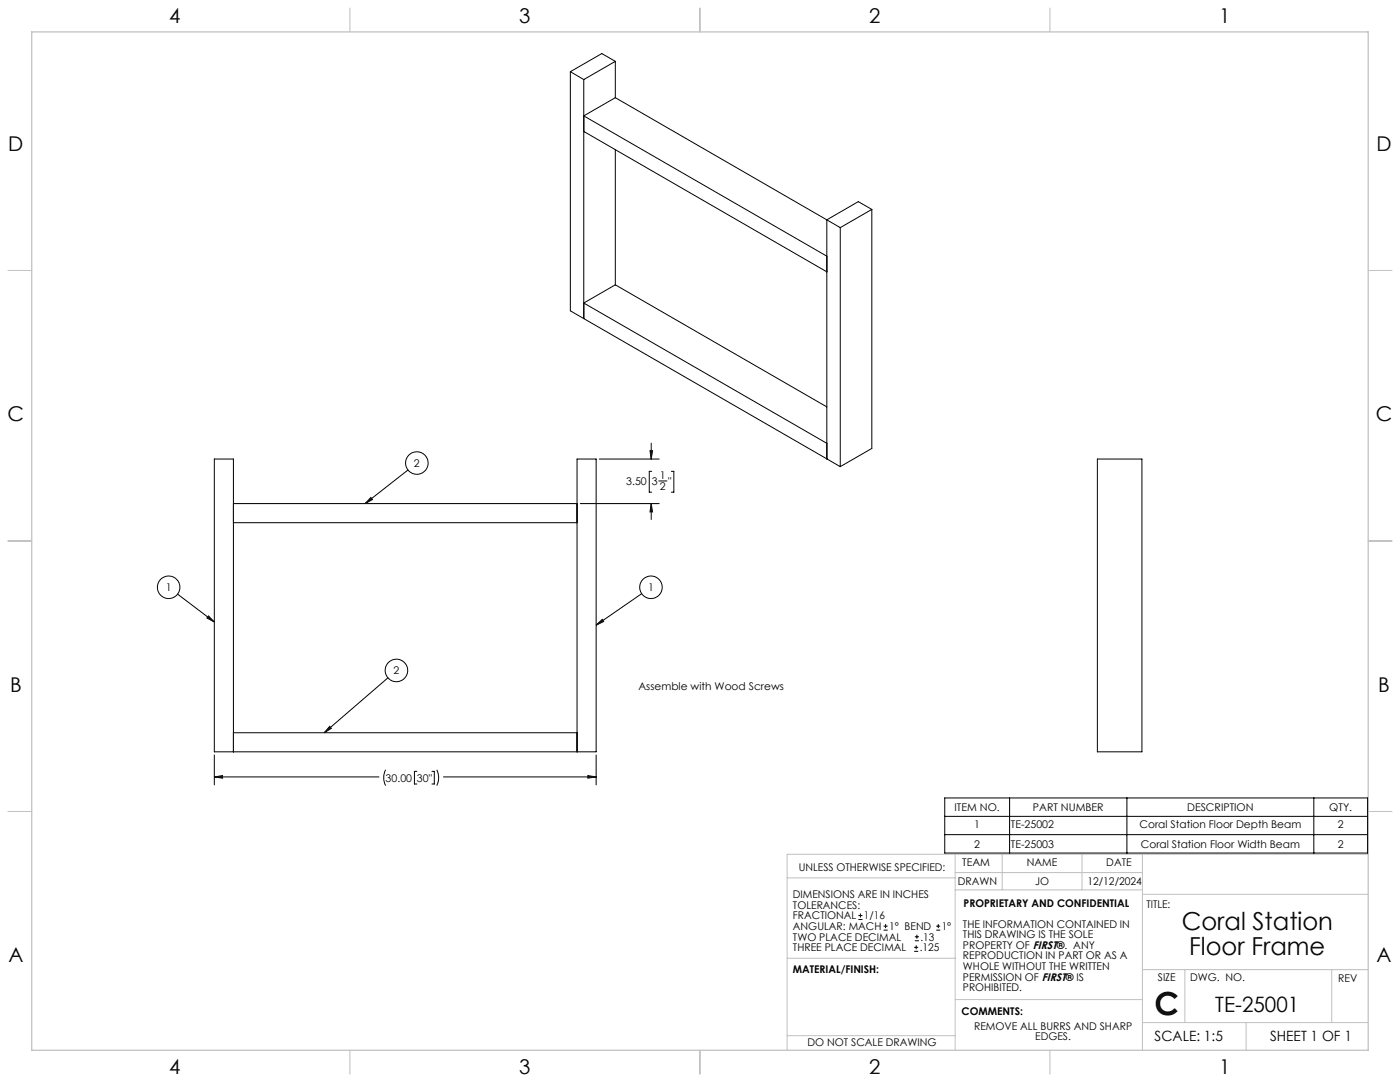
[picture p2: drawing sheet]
<svg xmlns="http://www.w3.org/2000/svg" width="559mm" height="432mm" viewBox="0 0 559 432" stroke-linecap="round" stroke-linejoin="round" font-family="sans-serif">
<g fill="none" stroke="#c0c0c0" stroke-width=".4">
<path d="M139.7 3.2v9.5M279.4 3.2v9.5M419.1 3.2v9.5M3.1 107.9h9.6M546.1 107.9h9.5M3.1 215.9h9.6M546.1 215.9h9.5M3.1 323.8h9.6M546.1 323.8h9.5M314.2 350.3h67M381.2 340.9v78.2M381.2 355.1h74.8"/>
<path d="M381.2 348.2h74.8M400 340.9v14.2M431.9 340.9v14.2M456 340.9v78.2M456 356.9h90.1M546.1 340.9h-231.9v78.2M314.2 382.4h67.2M381.2 398.9h74.8M456 387h90.1M472.9 387v21.1M531.6 387v21.1M139.7 419.1v9.6"/>
<path d="M279.4 419.1v9.6M314.2 413.3h67M419.1 419.1v9.6M456 408.1h90.1M497.4 408.1v11"/>
</g>
<path d="M12.7 12.7h533.4v406.4h-533.4z" fill="none" stroke="#c0c0c0" stroke-width=".5"/>
<g fill="none" stroke="#000" stroke-width=".4">
<path d="M227.6 28.6l5.4 3.2M227.6 28.6v95.4l5.4 3.1M233 31.8v95.3M245.6 39l84.4 48.7M245.6 39l-12.6 7.2 97 56M245.6 24.5l-12.6 7.3M245.6 24.5v14.5M245.6 24.5l-5.4-3.1-12.6 7.2M233 52.5l97 56M245.6 59.7v54M330 87.7v95.4M330 87.7l5.4 3.1"/>
<path d="M335.4 90.8v95.4M348 83.6l-12.6 7.2M348 83.6v95.4l-12.6 7.2M348 83.6l-5.4-3.1-12.6 7.2M245.6 113.7l84.4 48.7M245.6 113.7l-12.6 7.2 97 56M233 127.1l102.4 59.1M259.4 179.9h1.1l-.6 3.3zM259.9 176.8v6.4M148 198.5l.7 .9-3 1.6zM162.8 187.6l-17.1 13.4M239.2 183.2h23.9"/>
<path d="M260.1 188.1h-.9v8.3h.9M262.9 191.9h3.3M268 188.1h1v8.3h-1M438 183.2h17.8v116.8h-17.8zM93.2 201h137.1M93.2 208.6h137.1M231.6 201h31.5M259.9 201l.6 3.3h-1.1zM259.9 201v6.3M70.9 237.1l14.6 11.1M256.1 236.9l-18.2 12.6M83.2 245.8l2.3 2.4-2.9-1.6z"/>
<path d="M237.9 249.5l2.5-2.3 .5 .8zM154.8 270.5l-25.4 21.9M93.2 292.4h137.1M131.6 289.9l.7 .8-2.9 1.7zM85.5 310.1l3.3-.6v1.1zM85.5 301.3v11.9M85.5 310.1h65.8M93.2 300v-116.8h-7.7v116.8h152.4v-116.8h-7.6v116.8M153.9 307.2a7.1 7.1 0 0 0 0 6.3M166.4 307.8h-1v5.1h1M172.4 307.8h1v5.1h-1M174.3 307.2a7.1 7.1 0 0 1 0 6.3"/>
<path d="M177 310.1h60.9M234.6 309.5l3.3 .6-3.3 .5zM237.9 301.3v11.9M377.1 318.5h168.8v21.9h-168.8zM403 318.5v21.9M449.8 318.5v21.9M524.4 318.5v21.9M377.1 325.8h168.8M377.1 333.1h168.8M342.6 367h1.6M342.6 365.4h1.6M343.4 364.6v1.5"/>
<path d="M352.7 371.2h1.6M352.7 369.6h1.6M353.5 368.8v1.6M364.9 379.7h1.6M364.9 378.1h1.6M365.2 375.4h1.6M365.2 373.8h1.6M365.7 377.3v1.5M366 373v1.6M373.7 371.2h1.6M373.7 369.6h1.6M374.5 368.8v1.6"/>
<circle cx="166.4" cy="184.8" r="4.5"/>
<circle cx="67.3" cy="234.4" r="4.5"/>
<circle cx="259.8" cy="234.4" r="4.5"/>
<circle cx="158.2" cy="267.5" r="4.5"/>
</g>
<g fill="#000">
<path d="M259.9 201l.6 3.3h-1.1zM259.4 179.9h1.1l-.6 3.3zM234.6 309.5l3.3 .6-3.3 .5zM85.5 310.1l3.3-.6v1.1z"/>
<path d="M237.9 249.5l2.5-2.3 .5 .8zM131.6 289.9l.7 .8-2.9 1.7zM148 198.5l.7 .9-3 1.6zM83.2 245.8l2.3 2.4-2.9-1.6z"/>
</g>
<text font-size="12.7" x="460.9" y="405.2">C</text>
<g font-size="9.9">
<text x="471.7" y="371.2">Coral Station</text>
<text x="474.7" y="381.1">Floor Frame</text>
</g>
<text font-size="8.5" x="485.1" y="404">TE-25001</text>
<g font-size="8.1">
<text x="67.6" y="9.3">4</text>
<text x="207.3" y="9.3">3</text>
<text x="347" y="9.3">2</text>
<text x="486.7" y="9.3">1</text>
<text x="3.3" y="60.1">D</text>
<text x="549.4" y="60.1">D</text>
<text x="3" y="168">C</text>
<text x="549.1" y="168">C</text>
<text x="4" y="276">B</text>
<text x="550.1" y="276">B</text>
<text x="3.3" y="383.9">A</text>
<text x="549.4" y="383.9">A</text>
<text x="67.6" y="428.4">4</text>
<text x="207.3" y="428.4">3</text>
<text x="347" y="428.4">2</text>
<text x="486.7" y="428.4">1</text>
</g>
<g font-size="5.6">
<text x="460.9" y="415.2">SCALE: 1:5</text>
<text x="507" y="415.2">SHEET 1 OF 1</text>
</g>
<g font-size="4.2">
<text x="165.2" y="186.3">2</text>
<text x="263.4" y="191.3">1</text>
<text x="250" y="193.6">3.50</text>
<text x="260.1" y="193.6">3</text>
<text x="263.4" y="195.5">2</text>
<text x="266.7" y="193.6">&quot;</text>
<text x="66.2" y="235.8">1</text>
<text x="258.7" y="235.8">1</text>
<text x="157.1" y="269">2</text>
<text x="254.8" y="275.3">Assemble with Wood Screws</text>
<text x="153.9" y="311.9">30.00</text>
<text x="166.4" y="311.9">30&quot;</text>
<text x="381" y="323.6">ITEM NO.</text>
<text x="412.3" y="323.6">PART NUMBER</text>
<text x="473.8" y="323.6">DESCRIPTION</text>
<text x="530.6" y="323.6">QTY.</text>
<text x="388.9" y="330.6">1</text>
<text x="403.5" y="330.6">TE-25002</text>
<text x="454.9" y="330.6">Coral Station Floor Depth Beam</text>
<text x="534" y="330.6">2</text>
<text x="388.9" y="338.3">2</text>
<text x="403.5" y="338.3">TE-25003</text>
<text x="455.3" y="338.3">Coral Station Floor Width Beam</text>
<text x="534" y="338.3">2</text>
<text x="318.8" y="347.7">UNLESS OTHERWISE SPECIFIED:</text>
<text x="384.1" y="345.5">TEAM</text>
<text x="409.9" y="345.7">NAME</text>
<text x="441.6" y="345.7">DATE</text>
<text x="382.3" y="353.3">DRAWN</text>
<text x="413.2" y="353.3">JO</text>
<text x="434" y="353.3">12/12/2024</text>
<text x="316.5" y="358.5">DIMENSIONS ARE IN INCHES</text>
<text x="316.5" y="362.7">TOLERANCES:</text>
<text x="384.6" y="361.9">PROPRIETARY AND CONFIDENTIAL</text>
<text x="457.6" y="362.3">TITLE:</text>
<text x="316.5" y="371.2">ANGULAR: MACH</text>
<text x="316.5" y="366.9">FRACTIONAL</text>
<text x="344.8" y="366.9">1/16</text>
<text x="354.9" y="371.2">1° BEND</text>
<text x="375.9" y="371.2">1°</text>
<text x="384.4" y="370.2">THE INFORMATION CONTAINED IN</text>
<text x="316.5" y="375.4">TWO PLACE DECIMAL</text>
<text x="367.4" y="375.4">.13</text>
<text x="384.4" y="374.4">THIS DRAWING IS THE SOLE</text>
<text x="316.5" y="379.6">THREE PLACE DECIMAL</text>
<text x="367.1" y="379.6">.125</text>
<text x="384.4" y="378.6">PROPERTY OF FIRST®. ANY</text>
<text x="384.4" y="382.9">REPRODUCTION IN PART OR AS A</text>
<text x="316.5" y="388.4">MATERIAL/FINISH:</text>
<text x="384.4" y="387.1">WHOLE WITHOUT THE WRITTEN</text>
<text x="384.4" y="391.3">PERMISSION OF FIRST® IS</text>
<text x="384.4" y="395.6">PROHIBITED.</text>
<text x="462.2" y="391.3">SIZE</text>
<text x="475.1" y="391.3">DWG. NO.</text>
<text x="534.1" y="391.8">REV</text>
<text x="383.8" y="405.1">COMMENTS:</text>
<text x="388.8" y="410.9">REMOVE ALL BURRS AND SHARP</text>
<text x="322.3" y="417.6">DO NOT SCALE DRAWING</text>
<text x="413.2" y="415.2">EDGES.</text>
</g>
</svg>
